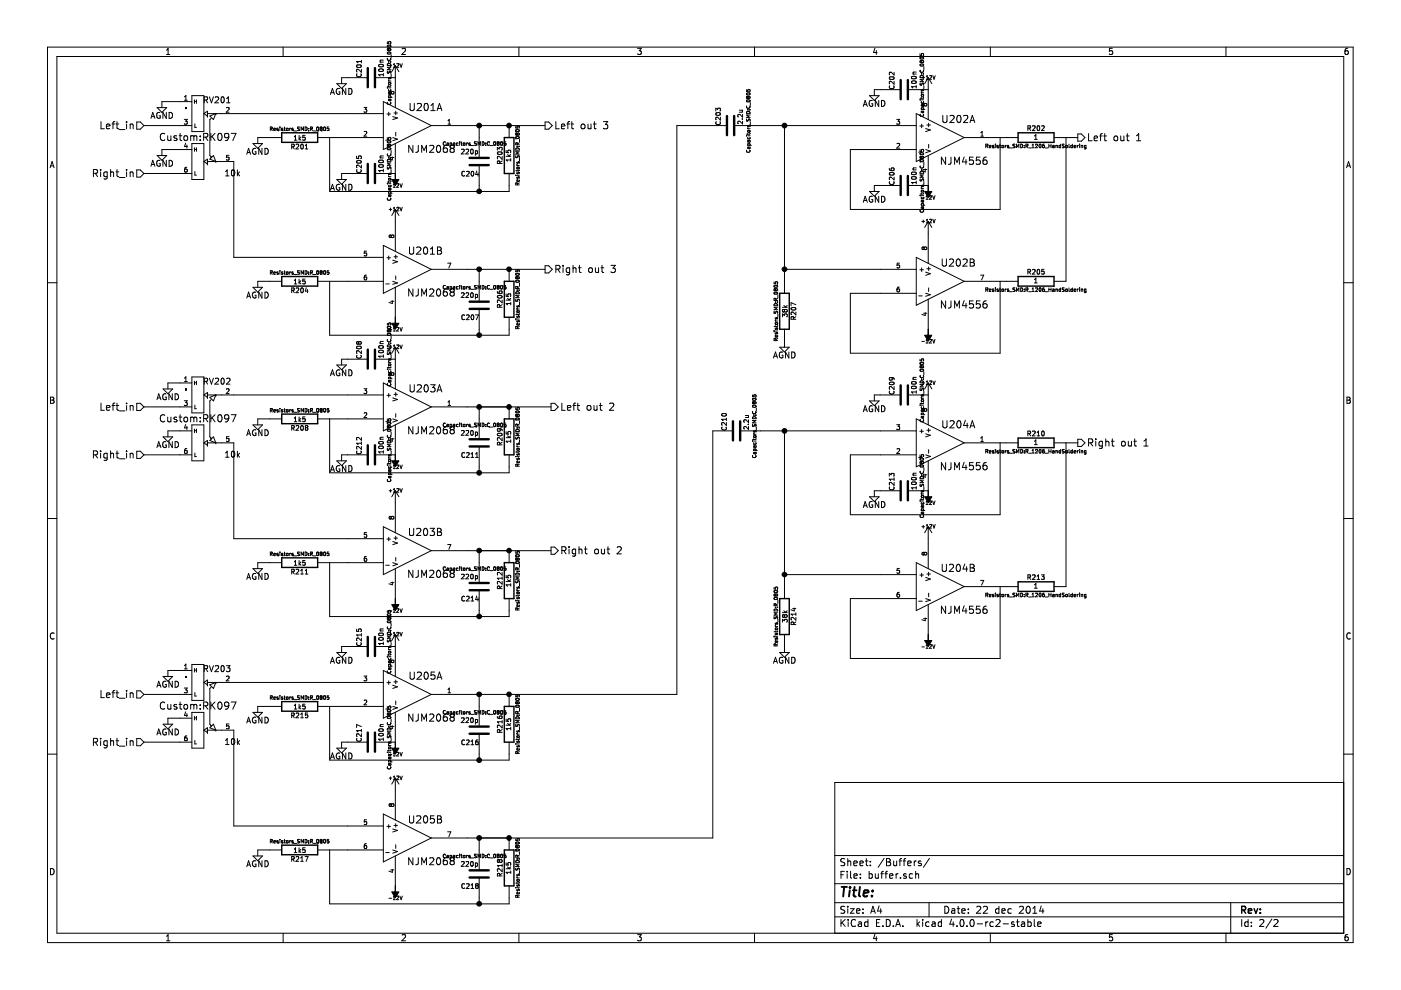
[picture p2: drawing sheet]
EESchema Schematic File Version 2
LIBS:dac-rescue
LIBS:power
LIBS:device
LIBS:transistors
LIBS:conn
LIBS:linear
LIBS:regul
LIBS:74xx
LIBS:cmos4000
LIBS:adc-dac
LIBS:memory
LIBS:xilinx
LIBS:microcontrollers
LIBS:dsp
LIBS:microchip
LIBS:analog_switches
LIBS:motorola
LIBS:texas
LIBS:intel
LIBS:audio
LIBS:interface
LIBS:digital-audio
LIBS:philips
LIBS:display
LIBS:cypress
LIBS:siliconi
LIBS:opto
LIBS:atmel
LIBS:contrib
LIBS:valves
LIBS:pcm2706
LIBS:usb-micro
LIBS:torx173
LIBS:optical
LIBS:usb
LIBS:dac-cache
EELAYER 25 0
EELAYER END
$Descr A4 11693 8268
encoding utf-8
Sheet 2 2
Title ""
Date "22 dec 2014"
Rev ""
Comp ""
Comment1 ""
Comment2 ""
Comment3 ""
Comment4 ""
$EndDescr
$Comp
L DUAL_POT RV201
U 1 1
P 1650 1150
F 0 "RV201" H 1810 1460 50  0000 C CNN
F 1 "10k" H 1940 850 50  0000 C CNN
F 2 "Custom:RK097" H 1650 1150 60  0000 C CNN
F 3 "~" H 1650 1150 60  0000 C CNN
	1    1650 1150
	1    0    0    -1  
$EndComp
$Comp
L AGND #PWR034
U 1 1
P 1350 900
F 0 "#PWR034" H 1350 900 40  0001 C CNN
F 1 "AGND" H 1350 830 50  0000 C CNN
F 2 "" H 1350 900 60  0000 C CNN
F 3 "" H 1350 900 60  0000 C CNN
	1    1350 900 
	1    0    0    -1  
$EndComp
$Comp
L AGND #PWR035
U 1 1
P 1350 1300
F 0 "#PWR035" H 1350 1300 40  0001 C CNN
F 1 "AGND" H 1350 1230 50  0000 C CNN
F 2 "" H 1350 1300 60  0000 C CNN
F 3 "" H 1350 1300 60  0000 C CNN
	1    1350 1300
	1    0    0    -1  
$EndComp
$Comp
L +12V #PWR036
U 1 1
P 3300 650
F 0 "#PWR036" H 3300 600 20  0001 C CNN
F 1 "+12V" H 3300 750 30  0000 C CNN
F 2 "" H 3300 650 60  0000 C CNN
F 3 "" H 3300 650 60  0000 C CNN
	1    3300 650 
	1    0    0    -1  
$EndComp
$Comp
L -12V #PWR40
U 1 1
P 3300 1450
F 0 "#PWR40" H 3300 1580 20  0001 C CNN
F 1 "-12V" H 3300 1550 30  0000 C CNN
F 2 "" H 3300 1450 60  0000 C CNN
F 3 "" H 3300 1450 60  0000 C CNN
	1    3300 1450
	-1   0    0    1   
$EndComp
$Comp
L R-RESCUE-dac R203
U 1 1
P 4250 1300
F 0 "R203" V 4330 1300 40  0000 C CNN
F 1 "1k5" V 4257 1301 40  0000 C CNN
F 2 "Resistors_SMD:R_0805" V 4180 1300 30  0000 C CNN
F 3 "~" H 4250 1300 30  0000 C CNN
	1    4250 1300
	-1   0    0    1   
$EndComp
$Comp
L C-RESCUE-dac C204
U 1 1
P 4000 1350
F 0 "C204" H 4000 1450 40  0000 L CNN
F 1 "220p" H 4006 1265 40  0000 L CNN
F 2 "Capacitors_SMD:C_0805" H 4038 1200 30  0000 C CNN
F 3 "~" H 4000 1350 60  0000 C CNN
	1    4000 1350
	-1   0    0    1   
$EndComp
$Comp
L R-RESCUE-dac R201
U 1 1
P 2500 1150
F 0 "R201" V 2580 1150 40  0000 C CNN
F 1 "1k5" V 2507 1151 40  0000 C CNN
F 2 "Resistors_SMD:R_0805" V 2430 1150 30  0000 C CNN
F 3 "~" H 2500 1150 30  0000 C CNN
	1    2500 1150
	0    1    1    0   
$EndComp
$Comp
L AGND #PWR037
U 1 1
P 2150 1200
F 0 "#PWR037" H 2150 1200 40  0001 C CNN
F 1 "AGND" H 2150 1130 50  0000 C CNN
F 2 "" H 2150 1200 60  0000 C CNN
F 3 "" H 2150 1200 60  0000 C CNN
	1    2150 1200
	1    0    0    -1  
$EndComp
Wire Wire Line
	1950 950  2900 950 
Wire Wire Line
	2750 1600 4250 1600
Wire Wire Line
	4250 1600 4250 1550
Wire Wire Line
	4000 1150 4000 1050
Connection ~ 4000 1050
Wire Wire Line
	4000 1550 4000 1600
Connection ~ 4000 1600
Wire Wire Line
	2900 1150 2750 1150
Wire Wire Line
	2150 1150 2250 1150
$Comp
L LM193 U201
U 1 1
P 3400 1050
F 0 "U201" H 3550 1200 60  0000 C CNN
F 1 "NJM2068" H 3600 850 60  0000 C CNN
F 2 "Custom:SOIC 8" H 3400 1050 60  0001 C CNN
F 3 "" H 3400 1050 60  0000 C CNN
	1    3400 1050
	1    0    0    -1  
$EndComp
$Comp
L C-RESCUE-dac C205
U 1 1
P 3100 1450
F 0 "C205" H 3100 1550 40  0000 L CNN
F 1 "100n" H 3106 1365 40  0000 L CNN
F 2 "Capacitors_SMD:C_0805" H 3138 1300 30  0000 C CNN
F 3 "~" H 3100 1450 60  0000 C CNN
	1    3100 1450
	0    -1   -1   0   
$EndComp
$Comp
L C-RESCUE-dac C201
U 1 1
P 3100 650
F 0 "C201" H 3100 750 40  0000 L CNN
F 1 "100n" H 3106 565 40  0000 L CNN
F 2 "Capacitors_SMD:C_0805" H 3138 500 30  0000 C CNN
F 3 "~" H 3100 650 60  0000 C CNN
	1    3100 650 
	0    -1   -1   0   
$EndComp
$Comp
L AGND #PWR038
U 1 1
P 2850 1500
F 0 "#PWR038" H 2850 1500 40  0001 C CNN
F 1 "AGND" H 2850 1430 50  0000 C CNN
F 2 "" H 2850 1500 60  0000 C CNN
F 3 "" H 2850 1500 60  0000 C CNN
	1    2850 1500
	1    0    0    -1  
$EndComp
$Comp
L AGND #PWR039
U 1 1
P 2850 700
F 0 "#PWR039" H 2850 700 40  0001 C CNN
F 1 "AGND" H 2850 630 50  0000 C CNN
F 2 "" H 2850 700 60  0000 C CNN
F 3 "" H 2850 700 60  0000 C CNN
	1    2850 700 
	1    0    0    -1  
$EndComp
Wire Wire Line
	2850 700  2850 650 
Wire Wire Line
	2850 650  2900 650 
Wire Wire Line
	2900 1450 2850 1450
Wire Wire Line
	2850 1450 2850 1500
Wire Wire Line
	2750 1150 2750 1600
Wire Wire Line
	2150 1150 2150 1200
$Comp
L +12V #PWR040
U 1 1
P 3300 1850
F 0 "#PWR040" H 3300 1800 20  0001 C CNN
F 1 "+12V" H 3300 1950 30  0000 C CNN
F 2 "" H 3300 1850 60  0000 C CNN
F 3 "" H 3300 1850 60  0000 C CNN
	1    3300 1850
	1    0    0    -1  
$EndComp
$Comp
L -12V #PWR47
U 1 1
P 3300 2650
F 0 "#PWR47" H 3300 2780 20  0001 C CNN
F 1 "-12V" H 3300 2750 30  0000 C CNN
F 2 "" H 3300 2650 60  0000 C CNN
F 3 "" H 3300 2650 60  0000 C CNN
	1    3300 2650
	-1   0    0    1   
$EndComp
$Comp
L R-RESCUE-dac R206
U 1 1
P 4250 2500
F 0 "R206" V 4330 2500 40  0000 C CNN
F 1 "1k5" V 4257 2501 40  0000 C CNN
F 2 "Resistors_SMD:R_0805" V 4180 2500 30  0000 C CNN
F 3 "~" H 4250 2500 30  0000 C CNN
	1    4250 2500
	-1   0    0    1   
$EndComp
$Comp
L C-RESCUE-dac C207
U 1 1
P 4000 2550
F 0 "C207" H 4000 2650 40  0000 L CNN
F 1 "220p" H 4006 2465 40  0000 L CNN
F 2 "Capacitors_SMD:C_0805" H 4038 2400 30  0000 C CNN
F 3 "~" H 4000 2550 60  0000 C CNN
	1    4000 2550
	-1   0    0    1   
$EndComp
$Comp
L R-RESCUE-dac R204
U 1 1
P 2500 2350
F 0 "R204" V 2580 2350 40  0000 C CNN
F 1 "1k5" V 2507 2351 40  0000 C CNN
F 2 "Resistors_SMD:R_0805" V 2430 2350 30  0000 C CNN
F 3 "~" H 2500 2350 30  0000 C CNN
	1    2500 2350
	0    1    1    0   
$EndComp
$Comp
L AGND #PWR041
U 1 1
P 2150 2400
F 0 "#PWR041" H 2150 2400 40  0001 C CNN
F 1 "AGND" H 2150 2330 50  0000 C CNN
F 2 "" H 2150 2400 60  0000 C CNN
F 3 "" H 2150 2400 60  0000 C CNN
	1    2150 2400
	1    0    0    -1  
$EndComp
Wire Wire Line
	1950 2150 2900 2150
Wire Wire Line
	2750 2800 4250 2800
Wire Wire Line
	4250 2800 4250 2750
Wire Wire Line
	4000 2350 4000 2250
Connection ~ 4000 2250
Wire Wire Line
	4000 2750 4000 2800
Connection ~ 4000 2800
Wire Wire Line
	2900 2350 2750 2350
Wire Wire Line
	2150 2350 2250 2350
$Comp
L LM193 U201
U 2 1
P 3400 2250
F 0 "U201" H 3550 2400 60  0000 C CNN
F 1 "NJM2068" H 3600 2050 60  0000 C CNN
F 2 "Custom:SOIC 8" H 3400 2250 60  0001 C CNN
F 3 "" H 3400 2250 60  0000 C CNN
	2    3400 2250
	1    0    0    -1  
$EndComp
Wire Wire Line
	2750 2350 2750 2800
Wire Wire Line
	2150 2350 2150 2400
Wire Wire Line
	1950 1350 1950 2150
$Comp
L DUAL_POT RV202
U 1 1
P 1650 3500
F 0 "RV202" H 1810 3810 50  0000 C CNN
F 1 "10k" H 1940 3200 50  0000 C CNN
F 2 "Custom:RK097" H 1650 3500 60  0000 C CNN
F 3 "~" H 1650 3500 60  0000 C CNN
	1    1650 3500
	1    0    0    -1  
$EndComp
$Comp
L AGND #PWR042
U 1 1
P 1400 3250
F 0 "#PWR042" H 1400 3250 40  0001 C CNN
F 1 "AGND" H 1400 3180 50  0000 C CNN
F 2 "" H 1400 3250 60  0000 C CNN
F 3 "" H 1400 3250 60  0000 C CNN
	1    1400 3250
	1    0    0    -1  
$EndComp
$Comp
L AGND #PWR043
U 1 1
P 1400 3650
F 0 "#PWR043" H 1400 3650 40  0001 C CNN
F 1 "AGND" H 1400 3580 50  0000 C CNN
F 2 "" H 1400 3650 60  0000 C CNN
F 3 "" H 1400 3650 60  0000 C CNN
	1    1400 3650
	1    0    0    -1  
$EndComp
$Comp
L +12V #PWR044
U 1 1
P 3300 3000
F 0 "#PWR044" H 3300 2950 20  0001 C CNN
F 1 "+12V" H 3300 3100 30  0000 C CNN
F 2 "" H 3300 3000 60  0000 C CNN
F 3 "" H 3300 3000 60  0000 C CNN
	1    3300 3000
	1    0    0    -1  
$EndComp
$Comp
L -12V #PWR57
U 1 1
P 3300 3800
F 0 "#PWR57" H 3300 3930 20  0001 C CNN
F 1 "-12V" H 3300 3900 30  0000 C CNN
F 2 "" H 3300 3800 60  0000 C CNN
F 3 "" H 3300 3800 60  0000 C CNN
	1    3300 3800
	-1   0    0    1   
$EndComp
$Comp
L R-RESCUE-dac R209
U 1 1
P 4250 3650
F 0 "R209" V 4330 3650 40  0000 C CNN
F 1 "1k5" V 4257 3651 40  0000 C CNN
F 2 "Resistors_SMD:R_0805" V 4180 3650 30  0000 C CNN
F 3 "~" H 4250 3650 30  0000 C CNN
	1    4250 3650
	-1   0    0    1   
$EndComp
$Comp
L C-RESCUE-dac C211
U 1 1
P 4000 3700
F 0 "C211" H 4000 3800 40  0000 L CNN
F 1 "220p" H 4006 3615 40  0000 L CNN
F 2 "Capacitors_SMD:C_0805" H 4038 3550 30  0000 C CNN
F 3 "~" H 4000 3700 60  0000 C CNN
	1    4000 3700
	-1   0    0    1   
$EndComp
$Comp
L R-RESCUE-dac R208
U 1 1
P 2500 3500
F 0 "R208" V 2580 3500 40  0000 C CNN
F 1 "1k5" V 2507 3501 40  0000 C CNN
F 2 "Resistors_SMD:R_0805" V 2430 3500 30  0000 C CNN
F 3 "~" H 2500 3500 30  0000 C CNN
	1    2500 3500
	0    1    1    0   
$EndComp
$Comp
L AGND #PWR045
U 1 1
P 2150 3550
F 0 "#PWR045" H 2150 3550 40  0001 C CNN
F 1 "AGND" H 2150 3480 50  0000 C CNN
F 2 "" H 2150 3550 60  0000 C CNN
F 3 "" H 2150 3550 60  0000 C CNN
	1    2150 3550
	1    0    0    -1  
$EndComp
Wire Wire Line
	1950 3300 2900 3300
Wire Wire Line
	3900 3400 4600 3400
Wire Wire Line
	2750 3950 4250 3950
Wire Wire Line
	4250 3950 4250 3900
Wire Wire Line
	4000 3500 4000 3400
Connection ~ 4000 3400
Wire Wire Line
	4000 3900 4000 3950
Connection ~ 4000 3950
Wire Wire Line
	2900 3500 2750 3500
Wire Wire Line
	2150 3500 2250 3500
$Comp
L LM193 U203
U 1 1
P 3400 3400
F 0 "U203" H 3550 3550 60  0000 C CNN
F 1 "NJM2068" H 3600 3200 60  0000 C CNN
F 2 "Custom:SOIC 8" H 3400 3400 60  0001 C CNN
F 3 "" H 3400 3400 60  0000 C CNN
	1    3400 3400
	1    0    0    -1  
$EndComp
$Comp
L C-RESCUE-dac C212
U 1 1
P 3100 3800
F 0 "C212" H 3100 3900 40  0000 L CNN
F 1 "100n" H 3106 3715 40  0000 L CNN
F 2 "Capacitors_SMD:C_0805" H 3138 3650 30  0000 C CNN
F 3 "~" H 3100 3800 60  0000 C CNN
	1    3100 3800
	0    -1   -1   0   
$EndComp
$Comp
L C-RESCUE-dac C208
U 1 1
P 3100 3000
F 0 "C208" H 3100 3100 40  0000 L CNN
F 1 "100n" H 3106 2915 40  0000 L CNN
F 2 "Capacitors_SMD:C_0805" H 3138 2850 30  0000 C CNN
F 3 "~" H 3100 3000 60  0000 C CNN
	1    3100 3000
	0    -1   -1   0   
$EndComp
$Comp
L AGND #PWR046
U 1 1
P 2850 3850
F 0 "#PWR046" H 2850 3850 40  0001 C CNN
F 1 "AGND" H 2850 3780 50  0000 C CNN
F 2 "" H 2850 3850 60  0000 C CNN
F 3 "" H 2850 3850 60  0000 C CNN
	1    2850 3850
	1    0    0    -1  
$EndComp
$Comp
L AGND #PWR047
U 1 1
P 2850 3050
F 0 "#PWR047" H 2850 3050 40  0001 C CNN
F 1 "AGND" H 2850 2980 50  0000 C CNN
F 2 "" H 2850 3050 60  0000 C CNN
F 3 "" H 2850 3050 60  0000 C CNN
	1    2850 3050
	1    0    0    -1  
$EndComp
Wire Wire Line
	2850 3050 2850 3000
Wire Wire Line
	2850 3000 2900 3000
Wire Wire Line
	2900 3800 2850 3800
Wire Wire Line
	2850 3800 2850 3850
Wire Wire Line
	2750 3500 2750 3950
Wire Wire Line
	2150 3500 2150 3550
$Comp
L +12V #PWR048
U 1 1
P 3300 4200
F 0 "#PWR048" H 3300 4150 20  0001 C CNN
F 1 "+12V" H 3300 4300 30  0000 C CNN
F 2 "" H 3300 4200 60  0000 C CNN
F 3 "" H 3300 4200 60  0000 C CNN
	1    3300 4200
	1    0    0    -1  
$EndComp
$Comp
L -12V #PWR64
U 1 1
P 3300 5000
F 0 "#PWR64" H 3300 5130 20  0001 C CNN
F 1 "-12V" H 3300 5100 30  0000 C CNN
F 2 "" H 3300 5000 60  0000 C CNN
F 3 "" H 3300 5000 60  0000 C CNN
	1    3300 5000
	-1   0    0    1   
$EndComp
$Comp
L R-RESCUE-dac R212
U 1 1
P 4250 4850
F 0 "R212" V 4330 4850 40  0000 C CNN
F 1 "1k5" V 4257 4851 40  0000 C CNN
F 2 "Resistors_SMD:R_0805" V 4180 4850 30  0000 C CNN
F 3 "~" H 4250 4850 30  0000 C CNN
	1    4250 4850
	-1   0    0    1   
$EndComp
$Comp
L C-RESCUE-dac C214
U 1 1
P 4000 4900
F 0 "C214" H 4000 5000 40  0000 L CNN
F 1 "220p" H 4006 4815 40  0000 L CNN
F 2 "Capacitors_SMD:C_0805" H 4038 4750 30  0000 C CNN
F 3 "~" H 4000 4900 60  0000 C CNN
	1    4000 4900
	-1   0    0    1   
$EndComp
$Comp
L R-RESCUE-dac R211
U 1 1
P 2500 4700
F 0 "R211" V 2580 4700 40  0000 C CNN
F 1 "1k5" V 2507 4701 40  0000 C CNN
F 2 "Resistors_SMD:R_0805" V 2430 4700 30  0000 C CNN
F 3 "~" H 2500 4700 30  0000 C CNN
	1    2500 4700
	0    1    1    0   
$EndComp
$Comp
L AGND #PWR049
U 1 1
P 2150 4750
F 0 "#PWR049" H 2150 4750 40  0001 C CNN
F 1 "AGND" H 2150 4680 50  0000 C CNN
F 2 "" H 2150 4750 60  0000 C CNN
F 3 "" H 2150 4750 60  0000 C CNN
	1    2150 4750
	1    0    0    -1  
$EndComp
Wire Wire Line
	1950 4500 2900 4500
Wire Wire Line
	3900 4600 4600 4600
Wire Wire Line
	2750 5150 4250 5150
Wire Wire Line
	4250 5150 4250 5100
Wire Wire Line
	4000 4700 4000 4600
Connection ~ 4000 4600
Wire Wire Line
	4000 5100 4000 5150
Connection ~ 4000 5150
Wire Wire Line
	2900 4700 2750 4700
Wire Wire Line
	2150 4700 2250 4700
$Comp
L LM193 U203
U 2 1
P 3400 4600
F 0 "U203" H 3550 4750 60  0000 C CNN
F 1 "NJM2068" H 3600 4400 60  0000 C CNN
F 2 "Custom:SOIC 8" H 3400 4600 60  0001 C CNN
F 3 "" H 3400 4600 60  0000 C CNN
	2    3400 4600
	1    0    0    -1  
$EndComp
Wire Wire Line
	2750 4700 2750 5150
Wire Wire Line
	2150 4700 2150 4750
Wire Wire Line
	1950 3700 1950 4500
$Comp
L DUAL_POT RV203
U 1 1
P 1650 5900
F 0 "RV203" H 1810 6210 50  0000 C CNN
F 1 "10k" H 1940 5600 50  0000 C CNN
F 2 "Custom:RK097" H 1650 5900 60  0000 C CNN
F 3 "~" H 1650 5900 60  0000 C CNN
	1    1650 5900
	1    0    0    -1  
$EndComp
$Comp
L AGND #PWR050
U 1 1
P 1400 5650
F 0 "#PWR050" H 1400 5650 40  0001 C CNN
F 1 "AGND" H 1400 5580 50  0000 C CNN
F 2 "" H 1400 5650 60  0000 C CNN
F 3 "" H 1400 5650 60  0000 C CNN
	1    1400 5650
	1    0    0    -1  
$EndComp
$Comp
L AGND #PWR051
U 1 1
P 1400 6050
F 0 "#PWR051" H 1400 6050 40  0001 C CNN
F 1 "AGND" H 1400 5980 50  0000 C CNN
F 2 "" H 1400 6050 60  0000 C CNN
F 3 "" H 1400 6050 60  0000 C CNN
	1    1400 6050
	1    0    0    -1  
$EndComp
$Comp
L +12V #PWR052
U 1 1
P 3300 5400
F 0 "#PWR052" H 3300 5350 20  0001 C CNN
F 1 "+12V" H 3300 5500 30  0000 C CNN
F 2 "" H 3300 5400 60  0000 C CNN
F 3 "" H 3300 5400 60  0000 C CNN
	1    3300 5400
	1    0    0    -1  
$EndComp
$Comp
L -12V #PWR72
U 1 1
P 3300 6200
F 0 "#PWR72" H 3300 6330 20  0001 C CNN
F 1 "-12V" H 3300 6300 30  0000 C CNN
F 2 "" H 3300 6200 60  0000 C CNN
F 3 "" H 3300 6200 60  0000 C CNN
	1    3300 6200
	-1   0    0    1   
$EndComp
$Comp
L R-RESCUE-dac R216
U 1 1
P 4250 6050
F 0 "R216" V 4330 6050 40  0000 C CNN
F 1 "1k5" V 4257 6051 40  0000 C CNN
F 2 "Resistors_SMD:R_0805" V 4180 6050 30  0000 C CNN
F 3 "~" H 4250 6050 30  0000 C CNN
	1    4250 6050
	-1   0    0    1   
$EndComp
$Comp
L C-RESCUE-dac C216
U 1 1
P 4000 6100
F 0 "C216" H 4000 6200 40  0000 L CNN
F 1 "220p" H 4006 6015 40  0000 L CNN
F 2 "Capacitors_SMD:C_0805" H 4038 5950 30  0000 C CNN
F 3 "~" H 4000 6100 60  0000 C CNN
	1    4000 6100
	-1   0    0    1   
$EndComp
$Comp
L R-RESCUE-dac R215
U 1 1
P 2500 5900
F 0 "R215" V 2580 5900 40  0000 C CNN
F 1 "1k5" V 2507 5901 40  0000 C CNN
F 2 "Resistors_SMD:R_0805" V 2430 5900 30  0000 C CNN
F 3 "~" H 2500 5900 30  0000 C CNN
	1    2500 5900
	0    1    1    0   
$EndComp
$Comp
L AGND #PWR053
U 1 1
P 2150 5950
F 0 "#PWR053" H 2150 5950 40  0001 C CNN
F 1 "AGND" H 2150 5880 50  0000 C CNN
F 2 "" H 2150 5950 60  0000 C CNN
F 3 "" H 2150 5950 60  0000 C CNN
	1    2150 5950
	1    0    0    -1  
$EndComp
Wire Wire Line
	1950 5700 2900 5700
Wire Wire Line
	2750 6350 4250 6350
Wire Wire Line
	4250 6350 4250 6300
Wire Wire Line
	4000 5900 4000 5800
Connection ~ 4000 5800
Wire Wire Line
	4000 6300 4000 6350
Connection ~ 4000 6350
Wire Wire Line
	2900 5900 2750 5900
Wire Wire Line
	2150 5900 2250 5900
$Comp
L LM193 U205
U 1 1
P 3400 5800
F 0 "U205" H 3550 5950 60  0000 C CNN
F 1 "NJM2068" H 3600 5600 60  0000 C CNN
F 2 "Custom:SOIC 8" H 3400 5800 60  0001 C CNN
F 3 "" H 3400 5800 60  0000 C CNN
	1    3400 5800
	1    0    0    -1  
$EndComp
$Comp
L C-RESCUE-dac C217
U 1 1
P 3100 6200
F 0 "C217" H 3100 6300 40  0000 L CNN
F 1 "100n" H 3106 6115 40  0000 L CNN
F 2 "Capacitors_SMD:C_0805" H 3138 6050 30  0000 C CNN
F 3 "~" H 3100 6200 60  0000 C CNN
	1    3100 6200
	0    -1   -1   0   
$EndComp
$Comp
L C-RESCUE-dac C215
U 1 1
P 3100 5400
F 0 "C215" H 3100 5500 40  0000 L CNN
F 1 "100n" H 3106 5315 40  0000 L CNN
F 2 "Capacitors_SMD:C_0805" H 3138 5250 30  0000 C CNN
F 3 "~" H 3100 5400 60  0000 C CNN
	1    3100 5400
	0    -1   -1   0   
$EndComp
$Comp
L AGND #PWR054
U 1 1
P 2850 6250
F 0 "#PWR054" H 2850 6250 40  0001 C CNN
F 1 "AGND" H 2850 6180 50  0000 C CNN
F 2 "" H 2850 6250 60  0000 C CNN
F 3 "" H 2850 6250 60  0000 C CNN
	1    2850 6250
	1    0    0    -1  
$EndComp
$Comp
L AGND #PWR055
U 1 1
P 2850 5450
F 0 "#PWR055" H 2850 5450 40  0001 C CNN
F 1 "AGND" H 2850 5380 50  0000 C CNN
F 2 "" H 2850 5450 60  0000 C CNN
F 3 "" H 2850 5450 60  0000 C CNN
	1    2850 5450
	1    0    0    -1  
$EndComp
Wire Wire Line
	2900 6200 2850 6200
Wire Wire Line
	2850 6200 2850 6250
Wire Wire Line
	2750 5900 2750 6350
Wire Wire Line
	2150 5900 2150 5950
$Comp
L +12V #PWR056
U 1 1
P 3300 6600
F 0 "#PWR056" H 3300 6550 20  0001 C CNN
F 1 "+12V" H 3300 6700 30  0000 C CNN
F 2 "" H 3300 6600 60  0000 C CNN
F 3 "" H 3300 6600 60  0000 C CNN
	1    3300 6600
	1    0    0    -1  
$EndComp
$Comp
L -12V #PWR76
U 1 1
P 3300 7400
F 0 "#PWR76" H 3300 7530 20  0001 C CNN
F 1 "-12V" H 3300 7500 30  0000 C CNN
F 2 "" H 3300 7400 60  0000 C CNN
F 3 "" H 3300 7400 60  0000 C CNN
	1    3300 7400
	-1   0    0    1   
$EndComp
$Comp
L R-RESCUE-dac R218
U 1 1
P 4250 7250
F 0 "R218" V 4330 7250 40  0000 C CNN
F 1 "1k5" V 4257 7251 40  0000 C CNN
F 2 "Resistors_SMD:R_0805" V 4180 7250 30  0000 C CNN
F 3 "~" H 4250 7250 30  0000 C CNN
	1    4250 7250
	-1   0    0    1   
$EndComp
$Comp
L C-RESCUE-dac C218
U 1 1
P 4000 7300
F 0 "C218" H 4000 7400 40  0000 L CNN
F 1 "220p" H 4006 7215 40  0000 L CNN
F 2 "Capacitors_SMD:C_0805" H 4038 7150 30  0000 C CNN
F 3 "~" H 4000 7300 60  0000 C CNN
	1    4000 7300
	-1   0    0    1   
$EndComp
$Comp
L R-RESCUE-dac R217
U 1 1
P 2500 7100
F 0 "R217" V 2580 7100 40  0000 C CNN
F 1 "1k5" V 2507 7101 40  0000 C CNN
F 2 "Resistors_SMD:R_0805" V 2430 7100 30  0000 C CNN
F 3 "~" H 2500 7100 30  0000 C CNN
	1    2500 7100
	0    1    1    0   
$EndComp
$Comp
L AGND #PWR057
U 1 1
P 2150 7150
F 0 "#PWR057" H 2150 7150 40  0001 C CNN
F 1 "AGND" H 2150 7080 50  0000 C CNN
F 2 "" H 2150 7150 60  0000 C CNN
F 3 "" H 2150 7150 60  0000 C CNN
	1    2150 7150
	1    0    0    -1  
$EndComp
Wire Wire Line
	1950 6900 2900 6900
Wire Wire Line
	3900 7000 5950 7000
Wire Wire Line
	2750 7550 4250 7550
Wire Wire Line
	4250 7550 4250 7500
Wire Wire Line
	4000 7100 4000 7000
Connection ~ 4000 7000
Wire Wire Line
	4000 7500 4000 7550
Connection ~ 4000 7550
Wire Wire Line
	2900 7100 2750 7100
$Comp
L LM193 U205
U 2 1
P 3400 7000
F 0 "U205" H 3550 7150 60  0000 C CNN
F 1 "NJM2068" H 3600 6800 60  0000 C CNN
F 2 "Custom:SOIC 8" H 3400 7000 60  0001 C CNN
F 3 "" H 3400 7000 60  0000 C CNN
	2    3400 7000
	1    0    0    -1  
$EndComp
Wire Wire Line
	2750 7100 2750 7550
Wire Wire Line
	1950 6100 1950 6900
Text HLabel 1200 1050 0    60   Input ~ 0
Left_in
Text HLabel 1200 1450 0    60   Input ~ 0
Right_in
Text HLabel 1200 3400 0    60   Input ~ 0
Left_in
Text HLabel 1200 5800 0    60   Input ~ 0
Left_in
Text HLabel 1200 3800 0    60   Input ~ 0
Right_in
Text HLabel 1200 6200 0    60   Input ~ 0
Right_in
Text HLabel 4600 3400 2    60   Output ~ 0
Left out 2
Text HLabel 4600 4600 2    60   Output ~ 0
Right out 2
Text HLabel 4550 1050 2    60   Output ~ 0
Left out 3
Text HLabel 4550 2250 2    60   Output ~ 0
Right out 3
$Comp
L +12V #PWR058
U 1 1
P 7750 750
F 0 "#PWR058" H 7750 700 20  0001 C CNN
F 1 "+12V" H 7750 850 30  0000 C CNN
F 2 "" H 7750 750 60  0000 C CNN
F 3 "" H 7750 750 60  0000 C CNN
	1    7750 750 
	1    0    0    -1  
$EndComp
$Comp
L -12V #PWR42
U 1 1
P 7750 1550
F 0 "#PWR42" H 7750 1680 20  0001 C CNN
F 1 "-12V" H 7750 1650 30  0000 C CNN
F 2 "" H 7750 1550 60  0000 C CNN
F 3 "" H 7750 1550 60  0000 C CNN
	1    7750 1550
	-1   0    0    1   
$EndComp
$Comp
L LM193 U202
U 1 1
P 7850 1150
F 0 "U202" H 8000 1300 60  0000 C CNN
F 1 "NJM4556" H 8050 950 60  0000 C CNN
F 2 "Custom:SOIC 8" H 7850 1150 60  0001 C CNN
F 3 "" H 7850 1150 60  0000 C CNN
	1    7850 1150
	1    0    0    -1  
$EndComp
$Comp
L C-RESCUE-dac C206
U 1 1
P 7550 1550
F 0 "C206" H 7550 1650 40  0000 L CNN
F 1 "100n" H 7556 1465 40  0000 L CNN
F 2 "Capacitors_SMD:C_0805" H 7588 1400 30  0000 C CNN
F 3 "~" H 7550 1550 60  0000 C CNN
	1    7550 1550
	0    -1   -1   0   
$EndComp
$Comp
L C-RESCUE-dac C202
U 1 1
P 7550 750
F 0 "C202" H 7550 850 40  0000 L CNN
F 1 "100n" H 7556 665 40  0000 L CNN
F 2 "Capacitors_SMD:C_0805" H 7588 600 30  0000 C CNN
F 3 "~" H 7550 750 60  0000 C CNN
	1    7550 750 
	0    -1   -1   0   
$EndComp
$Comp
L AGND #PWR059
U 1 1
P 7300 1600
F 0 "#PWR059" H 7300 1600 40  0001 C CNN
F 1 "AGND" H 7300 1530 50  0000 C CNN
F 2 "" H 7300 1600 60  0000 C CNN
F 3 "" H 7300 1600 60  0000 C CNN
	1    7300 1600
	1    0    0    -1  
$EndComp
$Comp
L AGND #PWR060
U 1 1
P 7300 800
F 0 "#PWR060" H 7300 800 40  0001 C CNN
F 1 "AGND" H 7300 730 50  0000 C CNN
F 2 "" H 7300 800 60  0000 C CNN
F 3 "" H 7300 800 60  0000 C CNN
	1    7300 800 
	1    0    0    -1  
$EndComp
Wire Wire Line
	7300 800  7300 750 
Wire Wire Line
	7300 750  7350 750 
Wire Wire Line
	7350 1550 7300 1550
Wire Wire Line
	7300 1550 7300 1600
$Comp
L +12V #PWR061
U 1 1
P 7750 1950
F 0 "#PWR061" H 7750 1900 20  0001 C CNN
F 1 "+12V" H 7750 2050 30  0000 C CNN
F 2 "" H 7750 1950 60  0000 C CNN
F 3 "" H 7750 1950 60  0000 C CNN
	1    7750 1950
	1    0    0    -1  
$EndComp
$Comp
L -12V #PWR48
U 1 1
P 7750 2750
F 0 "#PWR48" H 7750 2880 20  0001 C CNN
F 1 "-12V" H 7750 2850 30  0000 C CNN
F 2 "" H 7750 2750 60  0000 C CNN
F 3 "" H 7750 2750 60  0000 C CNN
	1    7750 2750
	-1   0    0    1   
$EndComp
$Comp
L LM193 U202
U 2 1
P 7850 2350
F 0 "U202" H 8000 2500 60  0000 C CNN
F 1 "NJM4556" H 8050 2150 60  0000 C CNN
F 2 "Custom:SOIC 8" H 7850 2350 60  0001 C CNN
F 3 "" H 7850 2350 60  0000 C CNN
	2    7850 2350
	1    0    0    -1  
$EndComp
Text HLabel 9000 1150 2    60   Output ~ 0
Left out 1
Text HLabel 9000 3700 2    60   Output ~ 0
Right out 1
Wire Wire Line
	8350 1150 8350 1750
Wire Wire Line
	8350 1750 7100 1750
Wire Wire Line
	7100 1750 7100 1250
Wire Wire Line
	7100 1250 7350 1250
Wire Wire Line
	8350 2350 8350 2950
Wire Wire Line
	8350 2950 7100 2950
Wire Wire Line
	7100 2950 7100 2450
Wire Wire Line
	7100 2450 7350 2450
Wire Wire Line
	7350 2250 6550 2250
Wire Wire Line
	6550 1050 6550 2350
Connection ~ 6550 1050
$Comp
L C-RESCUE-dac C203
U 1 1
P 6100 1050
F 0 "C203" H 6100 1150 40  0000 L CNN
F 1 "2.2u" H 6106 965 40  0000 L CNN
F 2 "Capacitors_SMD:C_0805" H 6138 900 30  0000 C CNN
F 3 "~" H 6100 1050 60  0000 C CNN
	1    6100 1050
	0    -1   -1   0   
$EndComp
$Comp
L R-RESCUE-dac R207
U 1 1
P 6550 2600
F 0 "R207" V 6630 2600 40  0000 C CNN
F 1 "38k" V 6557 2601 40  0000 C CNN
F 2 "Resistors_SMD:R_0805" V 6480 2600 30  0000 C CNN
F 3 "~" H 6550 2600 30  0000 C CNN
	1    6550 2600
	1    0    0    -1  
$EndComp
$Comp
L AGND #PWR062
U 1 1
P 6550 2900
F 0 "#PWR062" H 6550 2900 40  0001 C CNN
F 1 "AGND" H 6550 2830 50  0000 C CNN
F 2 "" H 6550 2900 60  0000 C CNN
F 3 "" H 6550 2900 60  0000 C CNN
	1    6550 2900
	1    0    0    -1  
$EndComp
Connection ~ 6550 2250
Wire Wire Line
	6550 2900 6550 2850
$Comp
L R-RESCUE-dac R202
U 1 1
P 8650 1150
F 0 "R202" V 8730 1150 40  0000 C CNN
F 1 "1" V 8657 1151 40  0000 C CNN
F 2 "Resistors_SMD:R_1206_HandSoldering" V 8580 1150 30  0000 C CNN
F 3 "~" H 8650 1150 30  0000 C CNN
	1    8650 1150
	0    -1   -1   0   
$EndComp
$Comp
L R-RESCUE-dac R205
U 1 1
P 8650 2350
F 0 "R205" V 8730 2350 40  0000 C CNN
F 1 "1" V 8657 2351 40  0000 C CNN
F 2 "Resistors_SMD:R_1206_HandSoldering" V 8580 2350 30  0000 C CNN
F 3 "~" H 8650 2350 30  0000 C CNN
	1    8650 2350
	0    -1   -1   0   
$EndComp
Wire Wire Line
	8400 1150 8350 1150
Wire Wire Line
	8350 2350 8400 2350
Wire Wire Line
	8900 2350 8900 1150
Wire Wire Line
	8900 1150 9000 1150
$Comp
L +12V #PWR063
U 1 1
P 7750 3300
F 0 "#PWR063" H 7750 3250 20  0001 C CNN
F 1 "+12V" H 7750 3400 30  0000 C CNN
F 2 "" H 7750 3300 60  0000 C CNN
F 3 "" H 7750 3300 60  0000 C CNN
	1    7750 3300
	1    0    0    -1  
$EndComp
$Comp
L -12V #PWR59
U 1 1
P 7750 4100
F 0 "#PWR59" H 7750 4230 20  0001 C CNN
F 1 "-12V" H 7750 4200 30  0000 C CNN
F 2 "" H 7750 4100 60  0000 C CNN
F 3 "" H 7750 4100 60  0000 C CNN
	1    7750 4100
	-1   0    0    1   
$EndComp
$Comp
L LM193 U204
U 1 1
P 7850 3700
F 0 "U204" H 8000 3850 60  0000 C CNN
F 1 "NJM4556" H 8050 3500 60  0000 C CNN
F 2 "Custom:SOIC 8" H 7850 3700 60  0001 C CNN
F 3 "" H 7850 3700 60  0000 C CNN
	1    7850 3700
	1    0    0    -1  
$EndComp
$Comp
L C-RESCUE-dac C213
U 1 1
P 7550 4100
F 0 "C213" H 7550 4200 40  0000 L CNN
F 1 "100n" H 7556 4015 40  0000 L CNN
F 2 "Capacitors_SMD:C_0805" H 7588 3950 30  0000 C CNN
F 3 "~" H 7550 4100 60  0000 C CNN
	1    7550 4100
	0    -1   -1   0   
$EndComp
$Comp
L C-RESCUE-dac C209
U 1 1
P 7550 3300
F 0 "C209" H 7550 3400 40  0000 L CNN
F 1 "100n" H 7556 3215 40  0000 L CNN
F 2 "Capacitors_SMD:C_0805" H 7588 3150 30  0000 C CNN
F 3 "~" H 7550 3300 60  0000 C CNN
	1    7550 3300
	0    -1   -1   0   
$EndComp
$Comp
L AGND #PWR064
U 1 1
P 7300 4150
F 0 "#PWR064" H 7300 4150 40  0001 C CNN
F 1 "AGND" H 7300 4080 50  0000 C CNN
F 2 "" H 7300 4150 60  0000 C CNN
F 3 "" H 7300 4150 60  0000 C CNN
	1    7300 4150
	1    0    0    -1  
$EndComp
$Comp
L AGND #PWR065
U 1 1
P 7300 3350
F 0 "#PWR065" H 7300 3350 40  0001 C CNN
F 1 "AGND" H 7300 3280 50  0000 C CNN
F 2 "" H 7300 3350 60  0000 C CNN
F 3 "" H 7300 3350 60  0000 C CNN
	1    7300 3350
	1    0    0    -1  
$EndComp
Wire Wire Line
	7300 3350 7300 3300
Wire Wire Line
	7300 3300 7350 3300
Wire Wire Line
	7350 4100 7300 4100
Wire Wire Line
	7300 4100 7300 4150
$Comp
L +12V #PWR066
U 1 1
P 7750 4500
F 0 "#PWR066" H 7750 4450 20  0001 C CNN
F 1 "+12V" H 7750 4600 30  0000 C CNN
F 2 "" H 7750 4500 60  0000 C CNN
F 3 "" H 7750 4500 60  0000 C CNN
	1    7750 4500
	1    0    0    -1  
$EndComp
$Comp
L -12V #PWR65
U 1 1
P 7750 5300
F 0 "#PWR65" H 7750 5430 20  0001 C CNN
F 1 "-12V" H 7750 5400 30  0000 C CNN
F 2 "" H 7750 5300 60  0000 C CNN
F 3 "" H 7750 5300 60  0000 C CNN
	1    7750 5300
	-1   0    0    1   
$EndComp
$Comp
L LM193 U204
U 2 1
P 7850 4900
F 0 "U204" H 8000 5050 60  0000 C CNN
F 1 "NJM4556" H 8050 4700 60  0000 C CNN
F 2 "Custom:SOIC 8" H 7850 4900 60  0001 C CNN
F 3 "" H 7850 4900 60  0000 C CNN
	2    7850 4900
	1    0    0    -1  
$EndComp
Wire Wire Line
	8350 3700 8350 4300
Wire Wire Line
	8350 4300 7100 4300
Wire Wire Line
	7100 4300 7100 3800
Wire Wire Line
	7100 3800 7350 3800
Wire Wire Line
	8350 4900 8350 5500
Wire Wire Line
	8350 5500 7100 5500
Wire Wire Line
	7100 5500 7100 5000
Wire Wire Line
	7100 5000 7350 5000
Wire Wire Line
	7350 4800 6550 4800
Wire Wire Line
	6550 3600 6550 4900
Connection ~ 6550 3600
$Comp
L C-RESCUE-dac C210
U 1 1
P 6150 3600
F 0 "C210" H 6150 3700 40  0000 L CNN
F 1 "2.2u" H 6156 3515 40  0000 L CNN
F 2 "Capacitors_SMD:C_0805" H 6188 3450 30  0000 C CNN
F 3 "~" H 6150 3600 60  0000 C CNN
	1    6150 3600
	0    -1   -1   0   
$EndComp
$Comp
L R-RESCUE-dac R214
U 1 1
P 6550 5150
F 0 "R214" V 6630 5150 40  0000 C CNN
F 1 "38k" V 6557 5151 40  0000 C CNN
F 2 "Resistors_SMD:R_0805" V 6480 5150 30  0000 C CNN
F 3 "~" H 6550 5150 30  0000 C CNN
	1    6550 5150
	1    0    0    -1  
$EndComp
$Comp
L AGND #PWR067
U 1 1
P 6550 5450
F 0 "#PWR067" H 6550 5450 40  0001 C CNN
F 1 "AGND" H 6550 5380 50  0000 C CNN
F 2 "" H 6550 5450 60  0000 C CNN
F 3 "" H 6550 5450 60  0000 C CNN
	1    6550 5450
	1    0    0    -1  
$EndComp
Connection ~ 6550 4800
Wire Wire Line
	6550 5450 6550 5400
$Comp
L R-RESCUE-dac R210
U 1 1
P 8650 3700
F 0 "R210" V 8730 3700 40  0000 C CNN
F 1 "1" V 8657 3701 40  0000 C CNN
F 2 "Resistors_SMD:R_1206_HandSoldering" V 8580 3700 30  0000 C CNN
F 3 "~" H 8650 3700 30  0000 C CNN
	1    8650 3700
	0    -1   -1   0   
$EndComp
$Comp
L R-RESCUE-dac R213
U 1 1
P 8650 4900
F 0 "R213" V 8730 4900 40  0000 C CNN
F 1 "1" V 8657 4901 40  0000 C CNN
F 2 "Resistors_SMD:R_1206_HandSoldering" V 8580 4900 30  0000 C CNN
F 3 "~" H 8650 4900 30  0000 C CNN
	1    8650 4900
	0    -1   -1   0   
$EndComp
Wire Wire Line
	8400 3700 8350 3700
Wire Wire Line
	8350 4900 8400 4900
Wire Wire Line
	8900 4900 8900 3700
Wire Wire Line
	8900 3700 9000 3700
Wire Wire Line
	7350 1050 6300 1050
Wire Wire Line
	6350 3600 7350 3600
Wire Wire Line
	4000 4600 4250 4600
Connection ~ 4250 4600
Wire Wire Line
	3900 5800 5650 5800
Connection ~ 4250 5800
Wire Wire Line
	4000 7000 4250 7000
Connection ~ 4250 7000
Wire Wire Line
	3900 2250 4550 2250
Connection ~ 4250 2250
Wire Wire Line
	3900 1050 4550 1050
Connection ~ 4250 1050
Wire Wire Line
	4000 3400 4250 3400
Connection ~ 4250 3400
Wire Wire Line
	2850 5450 2850 5400
Wire Wire Line
	2850 5400 2900 5400
Wire Wire Line
	2250 7100 2150 7100
Wire Wire Line
	2150 7100 2150 7150
Wire Wire Line
	5950 7000 5950 3600
Wire Wire Line
	5650 5800 5650 1050
Wire Wire Line
	5650 1050 5900 1050
Wire Wire Line
	1350 900  1350 850 
Wire Wire Line
	1350 850  1500 850 
Wire Wire Line
	1200 1050 1500 1050
Wire Wire Line
	1350 1300 1350 1250
Wire Wire Line
	1350 1250 1500 1250
Wire Wire Line
	1200 1450 1500 1450
Wire Wire Line
	1200 3400 1500 3400
Wire Wire Line
	1400 3250 1400 3200
Wire Wire Line
	1400 3200 1500 3200
Wire Wire Line
	1200 3800 1500 3800
Wire Wire Line
	1400 3650 1400 3600
Wire Wire Line
	1400 3600 1500 3600
Wire Wire Line
	1400 5650 1400 5600
Wire Wire Line
	1400 5600 1500 5600
Wire Wire Line
	1200 5800 1500 5800
Wire Wire Line
	1400 6050 1400 6000
Wire Wire Line
	1400 6000 1500 6000
Wire Wire Line
	1200 6200 1500 6200
$EndSCHEMATC
